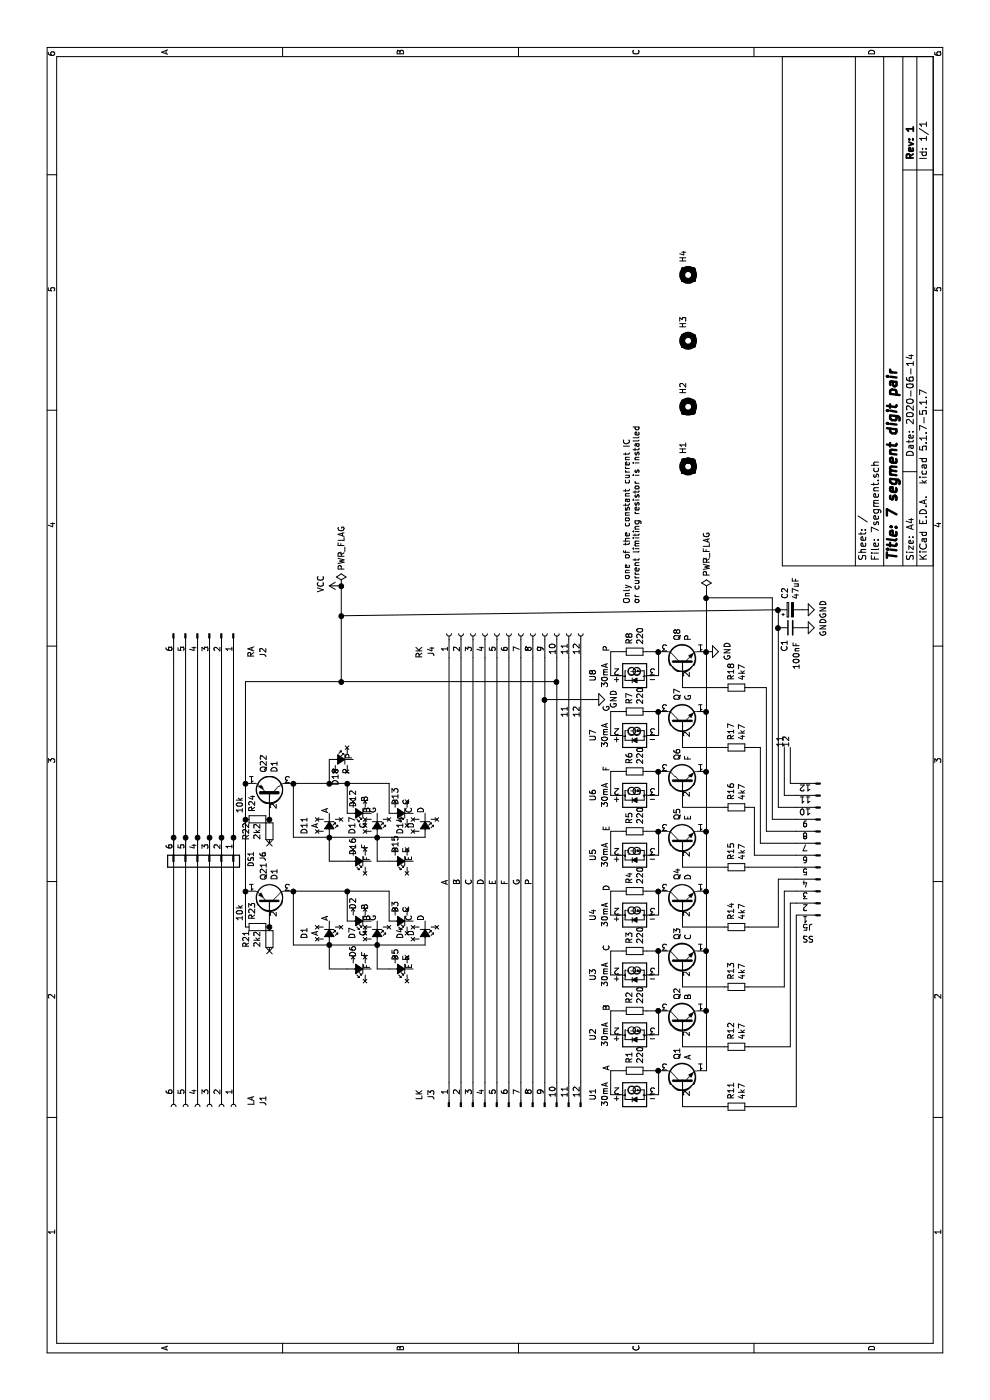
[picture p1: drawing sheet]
EESchema Schematic File Version 4
EELAYER 30 0
EELAYER END
$Descr A4 11693 8268
encoding utf-8
Sheet 1 1
Title "7 segment digit pair"
Date "2020-06-14"
Rev "1"
Comp ""
Comment1 ""
Comment2 ""
Comment3 ""
Comment4 ""
$EndDescr
$Comp
L Ken:LED_Small_ALTx4 D1
U 1 1
P 3900 2750
F 0 "D1" H 3900 2545 50  0000 C CNN
F 1 "A" H 3900 2636 50  0000 C CNN
F 2 "Ken:LED_D3.0mmx4" V 3900 2750 50  0001 C CNN
F 3 "~" V 3900 2750 50  0001 C CNN
	1    3900 2750
	-1   0    0    1   
$EndComp
$Comp
L Ken:LED_Small_ALTx4 D2
U 1 1
P 4000 3000
F 0 "D2" V 4050 2800 50  0000 L CNN
F 1 "B" V 3950 2850 50  0000 L CNN
F 2 "Ken:LED_D3.0mmx4" V 4000 3000 50  0001 C CNN
F 3 "~" V 4000 3000 50  0001 C CNN
	1    4000 3000
	0    -1   -1   0   
$EndComp
$Comp
L Ken:LED_Small_ALTx4 D3
U 1 1
P 4000 3350
F 0 "D3" V 4046 3282 50  0000 R CNN
F 1 "C" V 3955 3282 50  0000 R CNN
F 2 "Ken:LED_D3.0mmx4" V 4000 3350 50  0001 C CNN
F 3 "~" V 4000 3350 50  0001 C CNN
	1    4000 3350
	0    -1   -1   0   
$EndComp
$Comp
L Ken:LED_Small_ALTx4 D7
U 1 1
P 3900 3150
F 0 "D7" H 3900 2945 50  0000 C CNN
F 1 "G" H 3900 3036 50  0000 C CNN
F 2 "Ken:LED_D3.0mmx4" V 3900 3150 50  0001 C CNN
F 3 "~" V 3900 3150 50  0001 C CNN
	1    3900 3150
	-1   0    0    1   
$EndComp
$Comp
L Ken:LED_Small_ALTx4 D4
U 1 1
P 3900 3550
F 0 "D4" H 3900 3345 50  0000 C CNN
F 1 "D" H 3900 3436 50  0000 C CNN
F 2 "Ken:LED_D3.0mmx4" V 3900 3550 50  0001 C CNN
F 3 "~" V 3900 3550 50  0001 C CNN
	1    3900 3550
	-1   0    0    1   
$EndComp
$Comp
L Ken:LED_Small_ALTx4 D6
U 1 1
P 3600 3000
F 0 "D6" V 3650 2800 50  0000 L CNN
F 1 "F" V 3550 2850 50  0000 L CNN
F 2 "Ken:LED_D3.0mmx4" V 3600 3000 50  0001 C CNN
F 3 "~" V 3600 3000 50  0001 C CNN
	1    3600 3000
	0    -1   -1   0   
$EndComp
$Comp
L Ken:LED_Small_ALTx4 D5
U 1 1
P 3600 3350
F 0 "D5" V 3646 3282 50  0000 R CNN
F 1 "E" V 3555 3282 50  0000 R CNN
F 2 "Ken:LED_D3.0mmx4" V 3600 3350 50  0001 C CNN
F 3 "~" V 3600 3350 50  0001 C CNN
	1    3600 3350
	0    -1   -1   0   
$EndComp
$Comp
L Connector:Conn_01x06_Female J1
U 1 1
P 2450 1750
F 0 "J1" H 2400 2200 50  0000 C CNN
F 1 "LA" H 2400 2100 50  0000 C CNN
F 2 "Connector_PinSocket_2.54mm:PinSocket_1x06_P2.54mm_Horizontal" H 2450 1750 50  0001 C CNN
F 3 "~" H 2450 1750 50  0001 C CNN
	1    2450 1750
	-1   0    0    1   
$EndComp
$Comp
L Connector:Conn_01x06_Male J2
U 1 1
P 6400 1750
F 0 "J2" H 6600 2200 50  0000 R CNN
F 1 "RA" H 6600 2100 50  0000 R CNN
F 2 "Connector_PinHeader_2.54mm:PinHeader_1x06_P2.54mm_Horizontal" H 6400 1750 50  0001 C CNN
F 3 "~" H 6400 1750 50  0001 C CNN
	1    6400 1750
	-1   0    0    1   
$EndComp
Wire Wire Line
	3800 3550 3800 3150
Connection ~ 3800 3150
Wire Wire Line
	3600 3250 3600 3150
Wire Wire Line
	3600 3150 3800 3150
Wire Wire Line
	3600 2900 3600 2750
Wire Wire Line
	3600 2750 3800 2750
Connection ~ 3800 2750
Wire Wire Line
	3800 2750 3800 2450
Wire Wire Line
	3800 2450 4250 2450
Wire Wire Line
	4000 3250 4250 3250
Wire Wire Line
	4250 3250 4250 2900
Wire Wire Line
	4000 2900 4250 2900
Connection ~ 4250 2900
$Comp
L Connector:Conn_01x12_Male J3
U 1 1
P 2450 4250
F 0 "J3" H 2550 4900 50  0000 C CNN
F 1 "LK" H 2550 5000 50  0000 C CNN
F 2 "Connector_PinHeader_2.54mm:PinHeader_1x12_P2.54mm_Horizontal" H 2450 4250 50  0001 C CNN
F 3 "~" H 2450 4250 50  0001 C CNN
	1    2450 4250
	1    0    0    -1  
$EndComp
$Comp
L Connector:Conn_01x12_Female J4
U 1 1
P 6400 4250
F 0 "J4" H 6300 4900 50  0000 R CNN
F 1 "RK" H 6300 5000 50  0000 R CNN
F 2 "Connector_PinSocket_2.54mm:PinSocket_1x12_P2.54mm_Horizontal" H 6400 4250 50  0001 C CNN
F 3 "~" H 6400 4250 50  0001 C CNN
	1    6400 4250
	1    0    0    -1  
$EndComp
$Comp
L Ken:LED_Small_ALTx4 D18
U 1 1
P 5350 2850
F 0 "D18" V 5396 2782 50  0000 R CNN
F 1 "P" V 5305 2782 50  0000 R CNN
F 2 "Ken:LED_D3.0mm-colon" V 5350 2850 50  0001 C CNN
F 3 "~" V 5350 2850 50  0001 C CNN
	1    5350 2850
	0    1    -1   0   
$EndComp
Wire Wire Line
	4900 3250 5150 3250
Wire Wire Line
	4900 2900 5150 2900
Connection ~ 5150 2900
Wire Wire Line
	5150 2450 5150 2750
Wire Wire Line
	4500 3150 4700 3150
Wire Wire Line
	4500 3250 4500 3150
Wire Wire Line
	4500 2750 4700 2750
Wire Wire Line
	4500 2900 4500 2750
Connection ~ 4700 3150
Connection ~ 4700 2750
Wire Wire Line
	4700 3550 4700 3150
$Comp
L Ken:LED_Small_ALTx4 D15
U 1 1
P 4500 3350
F 0 "D15" V 4546 3282 50  0000 R CNN
F 1 "E" V 4455 3282 50  0000 R CNN
F 2 "Ken:LED_D3.0mmx4" V 4500 3350 50  0001 C CNN
F 3 "~" V 4500 3350 50  0001 C CNN
	1    4500 3350
	0    -1   -1   0   
$EndComp
$Comp
L Ken:LED_Small_ALTx4 D16
U 1 1
P 4500 3000
F 0 "D16" V 4550 2800 50  0000 L CNN
F 1 "F" V 4450 2850 50  0000 L CNN
F 2 "Ken:LED_D3.0mmx4" V 4500 3000 50  0001 C CNN
F 3 "~" V 4500 3000 50  0001 C CNN
	1    4500 3000
	0    -1   -1   0   
$EndComp
$Comp
L Ken:LED_Small_ALTx4 D14
U 1 1
P 4800 3550
F 0 "D14" H 4800 3345 50  0000 C CNN
F 1 "D" H 4800 3436 50  0000 C CNN
F 2 "Ken:LED_D3.0mmx4" V 4800 3550 50  0001 C CNN
F 3 "~" V 4800 3550 50  0001 C CNN
	1    4800 3550
	-1   0    0    1   
$EndComp
$Comp
L Ken:LED_Small_ALTx4 D17
U 1 1
P 4800 3150
F 0 "D17" H 4800 2945 50  0000 C CNN
F 1 "G" H 4800 3036 50  0000 C CNN
F 2 "Ken:LED_D3.0mmx4" V 4800 3150 50  0001 C CNN
F 3 "~" V 4800 3150 50  0001 C CNN
	1    4800 3150
	-1   0    0    1   
$EndComp
$Comp
L Ken:LED_Small_ALTx4 D13
U 1 1
P 4900 3350
F 0 "D13" V 4946 3282 50  0000 R CNN
F 1 "C" V 4855 3282 50  0000 R CNN
F 2 "Ken:LED_D3.0mmx4" V 4900 3350 50  0001 C CNN
F 3 "~" V 4900 3350 50  0001 C CNN
	1    4900 3350
	0    -1   -1   0   
$EndComp
$Comp
L Ken:LED_Small_ALTx4 D11
U 1 1
P 4800 2750
F 0 "D11" H 4800 2545 50  0000 C CNN
F 1 "A" H 4800 2636 50  0000 C CNN
F 2 "Ken:LED_D3.0mmx4" V 4800 2750 50  0001 C CNN
F 3 "~" V 4800 2750 50  0001 C CNN
	1    4800 2750
	-1   0    0    1   
$EndComp
Wire Wire Line
	5150 2900 5150 3250
Wire Wire Line
	4700 2450 5150 2450
Wire Wire Line
	4700 2450 4700 2750
$Comp
L Ken:LED_Small_ALTx4 D12
U 1 1
P 4900 3000
F 0 "D12" V 4950 2800 50  0000 L CNN
F 1 "B" V 4850 2850 50  0000 L CNN
F 2 "Ken:LED_D3.0mmx4" V 4900 3000 50  0001 C CNN
F 3 "~" V 4900 3000 50  0001 C CNN
	1    4900 3000
	0    -1   -1   0   
$EndComp
Wire Wire Line
	4250 2450 4250 2900
Text Label 4000 2750 0    50   ~ 0
A
Text Label 4900 2750 0    50   ~ 0
A
Text Label 4000 3100 0    50   ~ 0
B
Text Label 4900 3100 0    50   ~ 0
B
Text Label 4000 3450 0    50   ~ 0
C
Text Label 4900 3450 0    50   ~ 0
C
Text Label 4900 3550 0    50   ~ 0
D
Text Label 4000 3550 0    50   ~ 0
D
Text Label 3600 3450 0    50   ~ 0
E
Text Label 4500 3450 0    50   ~ 0
E
Text Label 3600 3100 0    50   ~ 0
F
Text Label 4500 3100 0    50   ~ 0
F
Text Label 4000 3150 0    50   ~ 0
G
Text Label 4900 3150 0    50   ~ 0
G
Text Label 5350 2950 0    50   ~ 0
P
Text Label 4300 3750 0    50   ~ 0
A
Text Label 4300 3850 0    50   ~ 0
B
Text Label 4300 3950 0    50   ~ 0
C
Text Label 4300 4050 0    50   ~ 0
D
Text Label 4300 4150 0    50   ~ 0
E
Text Label 4300 4250 0    50   ~ 0
F
Text Label 4300 4350 0    50   ~ 0
G
Text Label 4300 4450 0    50   ~ 0
P
$Comp
L Device:Q_NPN_EBC Q2
U 1 1
P 3150 5700
F 0 "Q2" H 3341 5746 50  0000 L CNN
F 1 "B" H 3341 5655 50  0000 L CNN
F 2 "Package_TO_SOT_THT:TO-92" H 3350 5800 50  0001 C CNN
F 3 "~" H 3150 5700 50  0001 C CNN
	1    3150 5700
	1    0    0    -1  
$EndComp
$Comp
L Device:Q_NPN_EBC Q3
U 1 1
P 3650 5700
F 0 "Q3" H 3841 5746 50  0000 L CNN
F 1 "C" H 3841 5655 50  0000 L CNN
F 2 "Package_TO_SOT_THT:TO-92" H 3850 5800 50  0001 C CNN
F 3 "~" H 3650 5700 50  0001 C CNN
	1    3650 5700
	1    0    0    -1  
$EndComp
$Comp
L Device:Q_NPN_EBC Q4
U 1 1
P 4150 5700
F 0 "Q4" H 4341 5746 50  0000 L CNN
F 1 "D" H 4341 5655 50  0000 L CNN
F 2 "Package_TO_SOT_THT:TO-92" H 4350 5800 50  0001 C CNN
F 3 "~" H 4150 5700 50  0001 C CNN
	1    4150 5700
	1    0    0    -1  
$EndComp
$Comp
L Device:Q_NPN_EBC Q5
U 1 1
P 4650 5700
F 0 "Q5" H 4841 5746 50  0000 L CNN
F 1 "E" H 4841 5655 50  0000 L CNN
F 2 "Package_TO_SOT_THT:TO-92" H 4850 5800 50  0001 C CNN
F 3 "~" H 4650 5700 50  0001 C CNN
	1    4650 5700
	1    0    0    -1  
$EndComp
$Comp
L Device:Q_NPN_EBC Q6
U 1 1
P 5150 5700
F 0 "Q6" H 5341 5746 50  0000 L CNN
F 1 "F" H 5341 5655 50  0000 L CNN
F 2 "Package_TO_SOT_THT:TO-92" H 5350 5800 50  0001 C CNN
F 3 "~" H 5150 5700 50  0001 C CNN
	1    5150 5700
	1    0    0    -1  
$EndComp
$Comp
L Device:Q_NPN_EBC Q7
U 1 1
P 5650 5700
F 0 "Q7" H 5841 5746 50  0000 L CNN
F 1 "G" H 5841 5655 50  0000 L CNN
F 2 "Package_TO_SOT_THT:TO-92" H 5850 5800 50  0001 C CNN
F 3 "~" H 5650 5700 50  0001 C CNN
	1    5650 5700
	1    0    0    -1  
$EndComp
$Comp
L Device:Q_NPN_EBC Q8
U 1 1
P 6150 5700
F 0 "Q8" H 6341 5746 50  0000 L CNN
F 1 "P" H 6341 5655 50  0000 L CNN
F 2 "Package_TO_SOT_THT:TO-92" H 6350 5800 50  0001 C CNN
F 3 "~" H 6150 5700 50  0001 C CNN
	1    6150 5700
	1    0    0    -1  
$EndComp
Wire Wire Line
	2750 5900 3250 5900
Connection ~ 3250 5900
Wire Wire Line
	3250 5900 3750 5900
Connection ~ 3750 5900
Wire Wire Line
	3750 5900 4250 5900
Connection ~ 4250 5900
Wire Wire Line
	4250 5900 4750 5900
Connection ~ 4750 5900
Wire Wire Line
	4750 5900 5250 5900
Connection ~ 5250 5900
Wire Wire Line
	5250 5900 5750 5900
Connection ~ 5750 5900
Wire Wire Line
	5750 5900 6250 5900
$Comp
L power:GND #PWR01
U 1 1
P 6250 5900
F 0 "#PWR01" H 6250 5650 50  0001 C CNN
F 1 "GND" H 6255 5727 50  0000 C CNN
F 2 "" H 6250 5900 50  0001 C CNN
F 3 "" H 6250 5900 50  0001 C CNN
	1    6250 5900
	1    0    0    -1  
$EndComp
Connection ~ 6250 5900
$Comp
L power:PWR_FLAG #FLG01
U 1 1
P 6750 5900
F 0 "#FLG01" H 6750 5975 50  0001 C CNN
F 1 "PWR_FLAG" V 6750 6028 50  0000 L CNN
F 2 "" H 6750 5900 50  0001 C CNN
F 3 "~" H 6750 5900 50  0001 C CNN
	1    6750 5900
	0    1    1    0   
$EndComp
$Comp
L Device:R_Small R2
U 1 1
P 3250 5300
F 0 "R2" H 3309 5346 50  0000 L CNN
F 1 "220" H 3309 5255 50  0000 L CNN
F 2 "Resistor_THT:R_Axial_DIN0309_L9.0mm_D3.2mm_P12.70mm_Horizontal" H 3250 5300 50  0001 C CNN
F 3 "~" H 3250 5300 50  0001 C CNN
	1    3250 5300
	1    0    0    -1  
$EndComp
$Comp
L Device:R_Small R1
U 1 1
P 2750 5300
F 0 "R1" H 2809 5346 50  0000 L CNN
F 1 "220" H 2809 5255 50  0000 L CNN
F 2 "Resistor_THT:R_Axial_DIN0309_L9.0mm_D3.2mm_P12.70mm_Horizontal" H 2750 5300 50  0001 C CNN
F 3 "~" H 2750 5300 50  0001 C CNN
	1    2750 5300
	1    0    0    -1  
$EndComp
$Comp
L Device:R_Small R3
U 1 1
P 3750 5300
F 0 "R3" H 3809 5346 50  0000 L CNN
F 1 "220" H 3809 5255 50  0000 L CNN
F 2 "Resistor_THT:R_Axial_DIN0309_L9.0mm_D3.2mm_P12.70mm_Horizontal" H 3750 5300 50  0001 C CNN
F 3 "~" H 3750 5300 50  0001 C CNN
	1    3750 5300
	1    0    0    -1  
$EndComp
$Comp
L Device:R_Small R4
U 1 1
P 4250 5300
F 0 "R4" H 4309 5346 50  0000 L CNN
F 1 "220" H 4309 5255 50  0000 L CNN
F 2 "Resistor_THT:R_Axial_DIN0309_L9.0mm_D3.2mm_P12.70mm_Horizontal" H 4250 5300 50  0001 C CNN
F 3 "~" H 4250 5300 50  0001 C CNN
	1    4250 5300
	1    0    0    -1  
$EndComp
$Comp
L Device:R_Small R5
U 1 1
P 4750 5300
F 0 "R5" H 4809 5346 50  0000 L CNN
F 1 "220" H 4809 5255 50  0000 L CNN
F 2 "Resistor_THT:R_Axial_DIN0309_L9.0mm_D3.2mm_P12.70mm_Horizontal" H 4750 5300 50  0001 C CNN
F 3 "~" H 4750 5300 50  0001 C CNN
	1    4750 5300
	1    0    0    -1  
$EndComp
$Comp
L Device:R_Small R6
U 1 1
P 5250 5300
F 0 "R6" H 5309 5346 50  0000 L CNN
F 1 "220" H 5309 5255 50  0000 L CNN
F 2 "Resistor_THT:R_Axial_DIN0309_L9.0mm_D3.2mm_P12.70mm_Horizontal" H 5250 5300 50  0001 C CNN
F 3 "~" H 5250 5300 50  0001 C CNN
	1    5250 5300
	1    0    0    -1  
$EndComp
$Comp
L Device:R_Small R7
U 1 1
P 5750 5300
F 0 "R7" H 5809 5346 50  0000 L CNN
F 1 "220" H 5809 5255 50  0000 L CNN
F 2 "Resistor_THT:R_Axial_DIN0309_L9.0mm_D3.2mm_P12.70mm_Horizontal" H 5750 5300 50  0001 C CNN
F 3 "~" H 5750 5300 50  0001 C CNN
	1    5750 5300
	1    0    0    -1  
$EndComp
$Comp
L Device:R_Small R8
U 1 1
P 6250 5300
F 0 "R8" H 6309 5346 50  0000 L CNN
F 1 "220" H 6309 5255 50  0000 L CNN
F 2 "Resistor_THT:R_Axial_DIN0309_L9.0mm_D3.2mm_P12.70mm_Horizontal" H 6250 5300 50  0001 C CNN
F 3 "~" H 6250 5300 50  0001 C CNN
	1    6250 5300
	1    0    0    -1  
$EndComp
Text Label 2750 5100 0    50   ~ 0
A
Text Label 3250 5100 0    50   ~ 0
B
Text Label 3750 5100 0    50   ~ 0
C
Text Label 4250 5100 0    50   ~ 0
D
Text Label 4750 5100 0    50   ~ 0
E
Text Label 5250 5100 0    50   ~ 0
F
Text Label 5750 5100 0    50   ~ 0
G
Text Label 6250 5100 0    50   ~ 0
P
$Comp
L Device:R_Small R11
U 1 1
P 2450 6150
F 0 "R11" H 2509 6196 50  0000 L CNN
F 1 "4k7" H 2509 6105 50  0000 L CNN
F 2 "Resistor_THT:R_Axial_DIN0309_L9.0mm_D3.2mm_P12.70mm_Horizontal" H 2450 6150 50  0001 C CNN
F 3 "~" H 2450 6150 50  0001 C CNN
	1    2450 6150
	1    0    0    -1  
$EndComp
$Comp
L Device:R_Small R12
U 1 1
P 2950 6150
F 0 "R12" H 3009 6196 50  0000 L CNN
F 1 "4k7" H 3009 6105 50  0000 L CNN
F 2 "Resistor_THT:R_Axial_DIN0309_L9.0mm_D3.2mm_P12.70mm_Horizontal" H 2950 6150 50  0001 C CNN
F 3 "~" H 2950 6150 50  0001 C CNN
	1    2950 6150
	1    0    0    -1  
$EndComp
$Comp
L Device:R_Small R13
U 1 1
P 3450 6150
F 0 "R13" H 3509 6196 50  0000 L CNN
F 1 "4k7" H 3509 6105 50  0000 L CNN
F 2 "Resistor_THT:R_Axial_DIN0309_L9.0mm_D3.2mm_P12.70mm_Horizontal" H 3450 6150 50  0001 C CNN
F 3 "~" H 3450 6150 50  0001 C CNN
	1    3450 6150
	1    0    0    -1  
$EndComp
$Comp
L Device:R_Small R14
U 1 1
P 3950 6150
F 0 "R14" H 4009 6196 50  0000 L CNN
F 1 "4k7" H 4009 6105 50  0000 L CNN
F 2 "Resistor_THT:R_Axial_DIN0309_L9.0mm_D3.2mm_P12.70mm_Horizontal" H 3950 6150 50  0001 C CNN
F 3 "~" H 3950 6150 50  0001 C CNN
	1    3950 6150
	1    0    0    -1  
$EndComp
$Comp
L Device:R_Small R15
U 1 1
P 4450 6150
F 0 "R15" H 4509 6196 50  0000 L CNN
F 1 "4k7" H 4509 6105 50  0000 L CNN
F 2 "Resistor_THT:R_Axial_DIN0309_L9.0mm_D3.2mm_P12.70mm_Horizontal" H 4450 6150 50  0001 C CNN
F 3 "~" H 4450 6150 50  0001 C CNN
	1    4450 6150
	1    0    0    -1  
$EndComp
$Comp
L Device:R_Small R17
U 1 1
P 5450 6150
F 0 "R17" H 5509 6196 50  0000 L CNN
F 1 "4k7" H 5509 6105 50  0000 L CNN
F 2 "Resistor_THT:R_Axial_DIN0309_L9.0mm_D3.2mm_P12.70mm_Horizontal" H 5450 6150 50  0001 C CNN
F 3 "~" H 5450 6150 50  0001 C CNN
	1    5450 6150
	1    0    0    -1  
$EndComp
$Comp
L Device:R_Small R18
U 1 1
P 5950 6150
F 0 "R18" H 6009 6196 50  0000 L CNN
F 1 "4k7" H 6009 6105 50  0000 L CNN
F 2 "Resistor_THT:R_Axial_DIN0309_L9.0mm_D3.2mm_P12.70mm_Horizontal" H 5950 6150 50  0001 C CNN
F 3 "~" H 5950 6150 50  0001 C CNN
	1    5950 6150
	1    0    0    -1  
$EndComp
$Comp
L Device:R_Small R16
U 1 1
P 4950 6150
F 0 "R16" H 5009 6196 50  0000 L CNN
F 1 "4k7" H 5009 6105 50  0000 L CNN
F 2 "Resistor_THT:R_Axial_DIN0309_L9.0mm_D3.2mm_P12.70mm_Horizontal" H 4950 6150 50  0001 C CNN
F 3 "~" H 4950 6150 50  0001 C CNN
	1    4950 6150
	1    0    0    -1  
$EndComp
$Comp
L Connector:Conn_01x12_Male J5
U 1 1
P 4550 6850
F 0 "J5" H 4700 7450 50  0000 R CNN
F 1 "SS" H 4700 7550 50  0000 R CNN
F 2 "Connector_PinHeader_2.54mm:PinHeader_1x12_P2.54mm_Vertical" H 4550 6850 50  0001 C CNN
F 3 "~" H 4550 6850 50  0001 C CNN
	1    4550 6850
	0    -1   -1   0   
$EndComp
Wire Wire Line
	2450 6050 2450 5700
Wire Wire Line
	2950 5700 2950 6050
Wire Wire Line
	3450 5700 3450 6050
Wire Wire Line
	3950 5700 3950 6050
Wire Wire Line
	4450 5700 4450 6050
Wire Wire Line
	4950 5700 4950 6050
Wire Wire Line
	5450 5700 5450 6050
Wire Wire Line
	5950 5700 5950 6050
Wire Wire Line
	2450 6650 4050 6650
Wire Wire Line
	4150 6600 4150 6650
Wire Wire Line
	2950 6600 4150 6600
Wire Wire Line
	3450 6550 4250 6550
Wire Wire Line
	4250 6550 4250 6650
Wire Wire Line
	4350 6500 4350 6650
Wire Wire Line
	4550 6300 4950 6300
Wire Wire Line
	4950 6300 4950 6250
Wire Wire Line
	2450 6250 2450 6650
Wire Wire Line
	2950 6250 2950 6600
Wire Wire Line
	3950 6500 4350 6500
Wire Wire Line
	4550 6300 4550 6650
Wire Wire Line
	4650 6650 4650 6350
Wire Wire Line
	4650 6350 5450 6350
Wire Wire Line
	4750 6650 4750 6400
Wire Wire Line
	4750 6400 5950 6400
$Comp
L Device:Q_PNP_EBC Q21
U 1 1
P 4150 2250
F 0 "Q21" H 4340 2204 50  0000 L CNN
F 1 "D1" H 4340 2295 50  0000 L CNN
F 2 "Package_TO_SOT_THT:TO-92" H 4350 2350 50  0001 C CNN
F 3 "~" H 4150 2250 50  0001 C CNN
	1    4150 2250
	1    0    0    1   
$EndComp
Connection ~ 4250 2450
$Comp
L Device:Q_PNP_EBC Q22
U 1 1
P 5050 2250
F 0 "Q22" H 5240 2204 50  0000 L CNN
F 1 "D1" H 5240 2295 50  0000 L CNN
F 2 "Package_TO_SOT_THT:TO-92" H 5250 2350 50  0001 C CNN
F 3 "~" H 5050 2250 50  0001 C CNN
	1    5050 2250
	1    0    0    1   
$EndComp
Connection ~ 5150 2450
Wire Wire Line
	4250 2050 4850 2050
Wire Wire Line
	5150 2050 6000 2050
Connection ~ 5150 2050
$Comp
L power:VCC #PWR0101
U 1 1
P 6800 2850
F 0 "#PWR0101" H 6800 2700 50  0001 C CNN
F 1 "VCC" H 6817 3023 50  0000 C CNN
F 2 "" H 6800 2850 50  0001 C CNN
F 3 "" H 6800 2850 50  0001 C CNN
	1    6800 2850
	1    0    0    -1  
$EndComp
$Comp
L power:PWR_FLAG #FLG0101
U 1 1
P 6800 2850
F 0 "#FLG0101" H 6800 2925 50  0001 C CNN
F 1 "PWR_FLAG" V 6800 2978 50  0000 L CNN
F 2 "" H 6800 2850 50  0001 C CNN
F 3 "~" H 6800 2850 50  0001 C CNN
	1    6800 2850
	0    1    1    0   
$EndComp
Connection ~ 6800 2850
$Comp
L Device:R_Small R21
U 1 1
P 3850 2250
F 0 "R21" V 3654 2250 50  0000 C CNN
F 1 "2k2" V 3745 2250 50  0000 C CNN
F 2 "Resistor_THT:R_Axial_DIN0309_L9.0mm_D3.2mm_P12.70mm_Horizontal" H 3850 2250 50  0001 C CNN
F 3 "~" H 3850 2250 50  0001 C CNN
	1    3850 2250
	0    1    1    0   
$EndComp
$Comp
L Device:R_Small R22
U 1 1
P 4750 2250
F 0 "R22" V 4554 2250 50  0000 C CNN
F 1 "2k2" V 4645 2250 50  0000 C CNN
F 2 "Resistor_THT:R_Axial_DIN0309_L9.0mm_D3.2mm_P12.70mm_Horizontal" H 4750 2250 50  0001 C CNN
F 3 "~" H 4750 2250 50  0001 C CNN
	1    4750 2250
	0    1    1    0   
$EndComp
$Comp
L Connector_Generic:Conn_01x06 J6
U 1 1
P 4500 1750
F 0 "J6" H 4500 2200 45  0000 R CNN
F 1 "DS1" H 4550 2100 45  0000 R CNN
F 2 "Connectors:2X3" H 4500 2450 20  0001 C CNN
F 3 "~" H 4500 1750 50  0001 C CNN
F 4 "XXX-00000" H 4272 2084 60  0001 R CNN "Field4"
	1    4500 1750
	-1   0    0    1   
$EndComp
$Comp
L Device:Q_NPN_EBC Q1
U 1 1
P 2650 5700
F 0 "Q1" H 2841 5746 50  0000 L CNN
F 1 "A" H 2841 5655 50  0000 L CNN
F 2 "Package_TO_SOT_THT:TO-92" H 2850 5800 50  0001 C CNN
F 3 "~" H 2650 5700 50  0001 C CNN
	1    2650 5700
	1    0    0    -1  
$EndComp
Wire Wire Line
	2750 5500 2550 5500
Wire Wire Line
	2750 5100 2550 5100
Wire Wire Line
	3050 5500 3250 5500
Wire Wire Line
	3550 5500 3750 5500
Wire Wire Line
	4050 5500 4250 5500
Wire Wire Line
	4550 5500 4750 5500
Wire Wire Line
	5050 5500 5250 5500
Wire Wire Line
	5550 5500 5750 5500
Wire Wire Line
	6050 5500 6250 5500
Wire Wire Line
	3050 5100 3250 5100
Wire Wire Line
	3250 5100 3250 5200
Wire Wire Line
	3750 5100 3750 5200
Wire Wire Line
	3550 5100 3750 5100
Wire Wire Line
	4050 5100 4250 5100
Wire Wire Line
	4250 5100 4250 5200
Wire Wire Line
	4550 5100 4750 5100
Wire Wire Line
	4750 5100 4750 5200
Wire Wire Line
	5050 5100 5250 5100
Wire Wire Line
	5250 5100 5250 5200
Wire Wire Line
	5550 5100 5750 5100
Wire Wire Line
	5750 5100 5750 5200
Wire Wire Line
	6050 5100 6250 5100
Wire Wire Line
	6250 5100 6250 5200
$Comp
L Ken:TM1810-3 U1
U 1 1
P 2550 5300
F 0 "U1" H 2500 5650 50  0000 L CNN
F 1 "30mA" H 2450 5550 50  0000 L CNN
F 2 "Package_TO_SOT_SMD:SOT-23" H 2700 5250 50  0001 L CNN
F 3 "" H 2560 5300 50  0001 C CNN
	1    2550 5300
	1    0    0    -1  
$EndComp
$Comp
L Ken:TM1810-3 U2
U 1 1
P 3050 5300
F 0 "U2" H 3000 5650 50  0000 L CNN
F 1 "30mA" H 2950 5550 50  0000 L CNN
F 2 "Package_TO_SOT_SMD:SOT-23" H 3200 5250 50  0001 L CNN
F 3 "" H 3060 5300 50  0001 C CNN
	1    3050 5300
	1    0    0    -1  
$EndComp
$Comp
L Ken:TM1810-3 U3
U 1 1
P 3550 5300
F 0 "U3" H 3500 5650 50  0000 L CNN
F 1 "30mA" H 3450 5550 50  0000 L CNN
F 2 "Package_TO_SOT_SMD:SOT-23" H 3700 5250 50  0001 L CNN
F 3 "" H 3560 5300 50  0001 C CNN
	1    3550 5300
	1    0    0    -1  
$EndComp
$Comp
L Ken:TM1810-3 U4
U 1 1
P 4050 5300
F 0 "U4" H 4000 5650 50  0000 L CNN
F 1 "30mA" H 3950 5550 50  0000 L CNN
F 2 "Package_TO_SOT_SMD:SOT-23" H 4200 5250 50  0001 L CNN
F 3 "" H 4060 5300 50  0001 C CNN
	1    4050 5300
	1    0    0    -1  
$EndComp
$Comp
L Ken:TM1810-3 U5
U 1 1
P 4550 5300
F 0 "U5" H 4500 5650 50  0000 L CNN
F 1 "30mA" H 4450 5550 50  0000 L CNN
F 2 "Package_TO_SOT_SMD:SOT-23" H 4700 5250 50  0001 L CNN
F 3 "" H 4560 5300 50  0001 C CNN
	1    4550 5300
	1    0    0    -1  
$EndComp
$Comp
L Ken:TM1810-3 U6
U 1 1
P 5050 5300
F 0 "U6" H 5000 5650 50  0000 L CNN
F 1 "30mA" H 4950 5550 50  0000 L CNN
F 2 "Package_TO_SOT_SMD:SOT-23" H 5200 5250 50  0001 L CNN
F 3 "" H 5060 5300 50  0001 C CNN
	1    5050 5300
	1    0    0    -1  
$EndComp
$Comp
L Ken:TM1810-3 U7
U 1 1
P 5550 5300
F 0 "U7" H 5500 5650 50  0000 L CNN
F 1 "30mA" H 5450 5550 50  0000 L CNN
F 2 "Package_TO_SOT_SMD:SOT-23" H 5700 5250 50  0001 L CNN
F 3 "" H 5560 5300 50  0001 C CNN
	1    5550 5300
	1    0    0    -1  
$EndComp
$Comp
L Ken:TM1810-3 U8
U 1 1
P 6050 5300
F 0 "U8" H 6000 5650 50  0000 L CNN
F 1 "30mA" H 5950 5550 50  0000 L CNN
F 2 "Package_TO_SOT_SMD:SOT-23" H 6200 5250 50  0001 L CNN
F 3 "" H 6060 5300 50  0001 C CNN
	1    6050 5300
	1    0    0    -1  
$EndComp
$Comp
L Device:R_Small R23
U 1 1
P 3950 2150
F 0 "R23" H 4009 2196 50  0000 L CNN
F 1 "10k" H 4000 2300 50  0000 L CNN
F 2 "Resistor_THT:R_Axial_DIN0309_L9.0mm_D3.2mm_P12.70mm_Horizontal" H 3950 2150 50  0001 C CNN
F 3 "~" H 3950 2150 50  0001 C CNN
	1    3950 2150
	1    0    0    -1  
$EndComp
$Comp
L Device:R_Small R24
U 1 1
P 4850 2150
F 0 "R24" H 4909 2196 50  0000 L CNN
F 1 "10k" H 4900 2300 50  0000 L CNN
F 2 "Resistor_THT:R_Axial_DIN0309_L9.0mm_D3.2mm_P12.70mm_Horizontal" H 4850 2150 50  0001 C CNN
F 3 "~" H 4850 2150 50  0001 C CNN
	1    4850 2150
	1    0    0    -1  
$EndComp
Connection ~ 4250 2050
Connection ~ 3950 2250
Connection ~ 4850 2050
Connection ~ 4850 2250
Wire Wire Line
	4850 2050 5150 2050
Wire Wire Line
	3950 2050 4250 2050
Wire Wire Line
	2650 3750 6200 3750
Wire Wire Line
	2650 3850 6200 3850
Wire Wire Line
	2650 3950 6200 3950
Wire Wire Line
	2650 4050 6200 4050
Wire Wire Line
	2650 4150 6200 4150
Wire Wire Line
	2650 4250 6200 4250
Wire Wire Line
	2650 4350 6200 4350
Wire Wire Line
	2650 4450 6200 4450
$Comp
L Mechanical:MountingHole H1
U 1 1
P 7800 5750
F 0 "H1" H 7900 5796 50  0000 L CNN
F 1 "MountingHole" H 7900 5705 50  0001 L CNN
F 2 "MountingHole:MountingHole_3.5mm" H 7800 5750 50  0001 C CNN
F 3 "~" H 7800 5750 50  0001 C CNN
	1    7800 5750
	1    0    0    -1  
$EndComp
$Comp
L Mechanical:MountingHole H2
U 1 1
P 8300 5750
F 0 "H2" H 8400 5796 50  0000 L CNN
F 1 "MountingHole" H 8400 5705 50  0001 L CNN
F 2 "MountingHole:MountingHole_3.5mm" H 8300 5750 50  0001 C CNN
F 3 "~" H 8300 5750 50  0001 C CNN
	1    8300 5750
	1    0    0    -1  
$EndComp
$Comp
L Mechanical:MountingHole H3
U 1 1
P 8850 5750
F 0 "H3" H 8950 5796 50  0000 L CNN
F 1 "MountingHole" H 8950 5705 50  0001 L CNN
F 2 "MountingHole:MountingHole_3.5mm" H 8850 5750 50  0001 C CNN
F 3 "~" H 8850 5750 50  0001 C CNN
	1    8850 5750
	1    0    0    -1  
$EndComp
$Comp
L Mechanical:MountingHole H4
U 1 1
P 9400 5750
F 0 "H4" H 9500 5796 50  0000 L CNN
F 1 "MountingHole" H 9500 5705 50  0001 L CNN
F 2 "MountingHole:MountingHole_3.5mm" H 9400 5750 50  0001 C CNN
F 3 "~" H 9400 5750 50  0001 C CNN
	1    9400 5750
	1    0    0    -1  
$EndComp
Wire Wire Line
	5150 2750 5350 2750
Connection ~ 5150 2750
Wire Wire Line
	5150 2750 5150 2900
Wire Wire Line
	6000 4650 6000 2850
Connection ~ 6000 4650
Wire Wire Line
	6000 4650 6200 4650
Wire Wire Line
	6000 2850 6550 2850
Wire Wire Line
	6250 5900 6700 5900
$Comp
L power:GND #PWR0102
U 1 1
P 5850 4950
F 0 "#PWR0102" H 5850 4700 50  0001 C CNN
F 1 "GND" H 5855 4777 50  0000 C CNN
F 2 "" H 5850 4950 50  0001 C CNN
F 3 "" H 5850 4950 50  0001 C CNN
	1    5850 4950
	1    0    0    -1  
$EndComp
Wire Wire Line
	2650 4650 6000 4650
Wire Wire Line
	2650 4550 5850 4550
Connection ~ 5850 4550
Wire Wire Line
	5850 4550 6200 4550
Connection ~ 6000 2850
Wire Wire Line
	6000 2850 6000 2050
Wire Wire Line
	3450 6250 3450 6550
Wire Wire Line
	3950 6250 3950 6500
Wire Wire Line
	4450 6250 4450 6650
Wire Wire Line
	5450 6350 5450 6250
Wire Wire Line
	5950 6400 5950 6250
Wire Wire Line
	4950 6650 4950 6500
Wire Wire Line
	4850 6650 4850 6450
Wire Wire Line
	4850 6450 6700 6450
Wire Wire Line
	6700 6450 6700 5900
Connection ~ 6700 5900
Wire Wire Line
	6700 5900 6750 5900
Wire Wire Line
	6600 6500 6550 2850
Connection ~ 6550 2850
Wire Wire Line
	6550 2850 6800 2850
Wire Wire Line
	4950 6500 6450 6500
Wire Wire Line
	4700 2750 4700 3150
Wire Wire Line
	3800 2750 3800 3150
Wire Wire Line
	2650 1450 4700 1450
NoConn ~ 3750 2250
NoConn ~ 4650 2250
Wire Wire Line
	4700 1450 6200 1450
Wire Wire Line
	2650 1950 4700 1950
Wire Wire Line
	2650 1850 4700 1850
Wire Wire Line
	2650 1750 4700 1750
Wire Wire Line
	2650 1550 4700 1550
Wire Wire Line
	2650 1650 4700 1650
Connection ~ 4700 1850
Wire Wire Line
	4700 1850 6200 1850
Connection ~ 4700 1750
Wire Wire Line
	4700 1750 6200 1750
Connection ~ 4700 1650
Wire Wire Line
	4700 1650 6200 1650
Connection ~ 4700 1550
Wire Wire Line
	4700 1550 6200 1550
Connection ~ 4700 1950
Wire Wire Line
	4700 1950 6200 1950
Connection ~ 4700 1450
Wire Wire Line
	5850 4550 5850 4950
Wire Wire Line
	2650 4750 6200 4750
Wire Wire Line
	2650 4850 6200 4850
Wire Wire Line
	5050 6650 5050 6550
Wire Wire Line
	5050 6550 5450 6550
Wire Wire Line
	5450 6600 5150 6600
Wire Wire Line
	5150 6600 5150 6650
Text Label 5450 6550 0    50   ~ 0
11
Text Label 5450 6600 0    50   ~ 0
12
Text Label 5700 4750 0    50   ~ 0
11
Text Label 5700 4850 0    50   ~ 0
12
$Comp
L Device:CP_Small C2
U 1 1
P 6600 6600
F 0 "C2" H 6688 6646 50  0000 L CNN
F 1 "47uF" H 6688 6555 50  0000 L CNN
F 2 "Capacitor_THT:CP_Radial_D5.0mm_P2.50mm" H 6600 6600 50  0001 C CNN
F 3 "~" H 6600 6600 50  0001 C CNN
	1    6600 6600
	1    0    0    -1  
$EndComp
Connection ~ 6600 6500
$Comp
L Device:C_Small C1
U 1 1
P 6450 6600
F 0 "C1" H 6250 6650 50  0000 L CNN
F 1 "100nF" H 6100 6550 50  0000 L CNN
F 2 "Capacitor_THT:C_Rect_L7.0mm_W2.0mm_P5.00mm" H 6450 6600 50  0001 C CNN
F 3 "~" H 6450 6600 50  0001 C CNN
	1    6450 6600
	1    0    0    -1  
$EndComp
Connection ~ 6450 6500
Wire Wire Line
	6450 6500 6600 6500
$Comp
L power:GND #PWR02
U 1 1
P 6450 6700
F 0 "#PWR02" H 6450 6450 50  0001 C CNN
F 1 "GND" H 6455 6527 50  0000 C CNN
F 2 "" H 6450 6700 50  0001 C CNN
F 3 "" H 6450 6700 50  0001 C CNN
	1    6450 6700
	1    0    0    -1  
$EndComp
$Comp
L power:GND #PWR03
U 1 1
P 6600 6700
F 0 "#PWR03" H 6600 6450 50  0001 C CNN
F 1 "GND" H 6605 6527 50  0000 C CNN
F 2 "" H 6600 6700 50  0001 C CNN
F 3 "" H 6600 6700 50  0001 C CNN
	1    6600 6700
	1    0    0    -1  
$EndComp
Wire Wire Line
	2750 5200 2750 5100
Wire Wire Line
	2750 5500 2750 5400
Connection ~ 2750 5500
Wire Wire Line
	3250 5400 3250 5500
Connection ~ 3250 5500
Wire Wire Line
	3750 5400 3750 5500
Connection ~ 3750 5500
Wire Wire Line
	4250 5400 4250 5500
Connection ~ 4250 5500
Wire Wire Line
	4750 5400 4750 5500
Connection ~ 4750 5500
Wire Wire Line
	5250 5400 5250 5500
Connection ~ 5250 5500
Wire Wire Line
	5750 5400 5750 5500
Connection ~ 5750 5500
Wire Wire Line
	6250 5400 6250 5500
Connection ~ 6250 5500
Text Notes 6650 5350 0    50   ~ 0
Only one of the constant current IC\nor current limiting resistor is installed
$EndSCHEMATC
